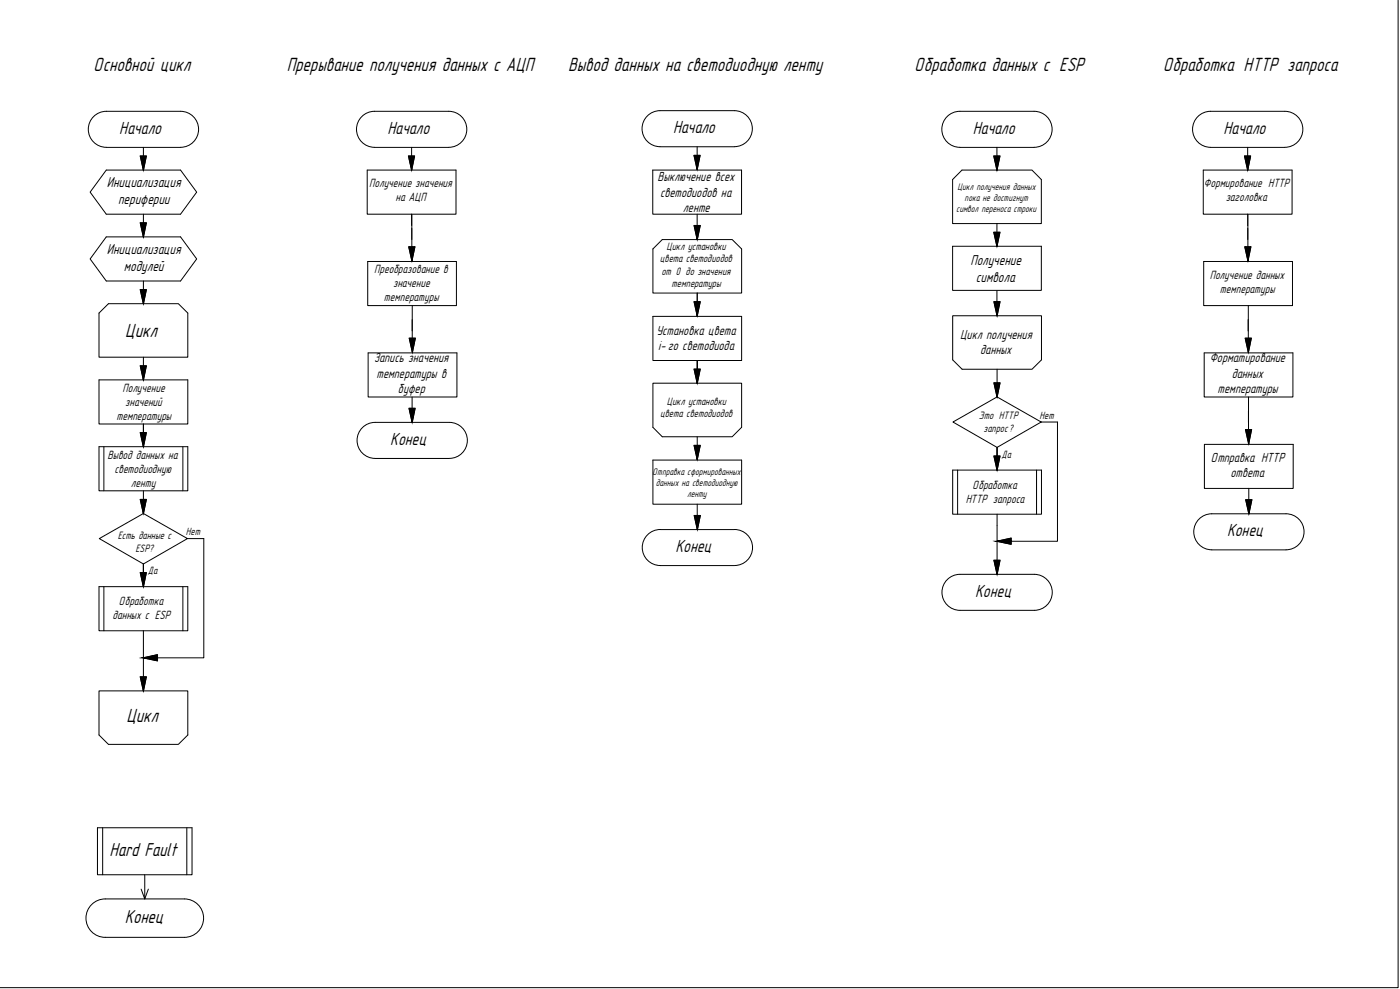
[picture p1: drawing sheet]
<svg xmlns="http://www.w3.org/2000/svg" width="841mm" height="594mm" viewBox="0 0 841 594" stroke-linecap="round" stroke-linejoin="round" font-family="sans-serif">
<!-- layer: Tonk -->
<g fill="none" stroke="#000" stroke-width=".6">
<path d="M396 66h45a11 11 0 0 1 11 11 11 11 0 0 1-11 11h-45M397 66a11 11 0 0 0-11 11 11 11 0 0 0 11 11M64 89h44M64 88a11 11 0 0 1-11-10 11 11 0 0 1 11-11h44a11 11 0 0 1 11 11 11 11 0 0 1-11 10M86 89v13M225 89h45M225 88a11 11 0 0 1-11-10 11 11 0 0 1 11-11h45a11 11 0 0 1 10 11 11 11 0 0 1-10 10M247 89v13M419 88v14M577 89h44M577 88a11 11 0 0 1-11-10 11 11 0 0 1 11-11h44a11 11 0 0 1 11 11 11 11 0 0 1-11 10M599 89v13"/>
<path d="M727 89h45M727 88a11 11 0 0 1-11-10 11 11 0 0 1 11-11h45a11 11 0 0 1 11 11 11 11 0 0 1-11 10M750 89v13M64 102h44l10 13-10 14h-44l-10-14zM221 102h53v27h-53zM392 102h53v27h-53zM572 108v26h54v-26M723 102h53v27h-53zM86 129v13M247 129v6M247 129v19M419 129v6"/>
<path d="M419 137v7M599 134v14M750 129v19M64 142h44l10 14-10 13h-44l-10-13zM221 157h53v27h-53zM247 150v7M392 150v26h54v-26M572 148h54v26h-54zM723 157h53v27h-53zM750 150v7M86 169v13M419 176v14z"/>
<path d="M599 174v7M59 188v27h54v-27M248 184v19M392 190h54v27h-54zM599 183v7M750 184v19M86 215v13M221 212h53v26h-53zM248 205v7M419 217v13zM572 216v-26h54v26M723 212h54v26h-54z"/>
<path d="M750 205v7M59 228h54v27h-54zM248 238v7M599 222v16M750 238v20M86 255v13M225 254h45a11 11 0 0 1 11 11 11 11 0 0 1-11 10h-45M225 254a11 11 0 0 0-10 11 11 11 0 0 0 10 10M248 247v7M392 257v-27h54v27M625 254l-26-16-27 16 27 15 26-15h10M750 260v7"/>
<path d="M59 268h54v27h-54zM62 268v27M110 268v27M392 276h54v27h-54zM419 262v14v-7M599 269v13zM724 267h53v26h-53zM86 295v13M572 282h54v27h-54zM575 282v27M623 282v27M750 293v7"/>
<path d="M86 308v-6v6M397 318h44M397 318a11 11 0 0 0-11 11 11 11 0 0 0 11 11M419 303v7M419 311v7M441 318a11 11 0 0 1 11 11 11 11 0 0 1-11 11M599 309v29M720 312l3-2 4-1h46a11 11 0 0 1 10 10 11 11 0 0 1-10 11h-45a11 11 0 0 1-10-6 11 11 0 0 1 2-12zM750 302v7M86 339v13zM113 324l-27-16-26 16 26 15 27-15h9M397 340h44"/>
<path d="M59 352h54v27h-54zM62 352v27M110 352v27M621 345h-44a11 11 0 0 0-11 11 11 11 0 0 0 11 11h44M621 345a11 11 0 0 1 11 11 11 11 0 0 1-11 11M86 379v36M59 442v-27h54v27M59 497h56v28h-56zM62 497v28M112 497v28M85 534l2 6 2-6M87 525v15"/>
<path d="M55 543l3-2 4-1h49a12 12 0 0 1 11 12 12 12 0 0 1-11 11h-48a12 12 0 0 1-10-7 12 12 0 0 1 2-13z"/>
</g>
<!-- layer: 0 -->
<path d="M840 0v593h-840M572 108l6-6h42l6 6M392 150l6-6h42l6 6M59 188l6-6h42l6 6M572 216l6 6h42l6-6M392 257l6 5h42l6-5M635 254v71h-36M122 324v71h-36M59 442l6 5h42l6-5" fill="none" stroke="#000" stroke-width=".6"/>
<!-- layer: Format -->
<g fill="#000" stroke="#000" stroke-width=".6">
<path d="M84 94h4l-2 8zM245 94h4l-2 8zM417 93h4l-2 9zM597 94h4l-2 8zM748 94h3l-1 8zM84 134h4l-2 8zM417 135h4l-2 9zM597 140h4l-2 8zM246 148h3l-2 9zM748 148h3l-1 9zM84 174h4l-2 8zM417 181h4l-2 9z"/>
<path d="M597 181h4l-2 9zM84 220h4l-2 8zM246 203h3l-1 9zM748 203h4l-2 9zM417 222h4l-2 8zM597 230h4l-2 8zM84 260h4l-2 8zM246 245h3l-1 9zM748 258h4l-2 9zM417 268h4l-2 8zM597 274h4l-2 8zM84 300h4l-2 8z"/>
<path d="M417 310h4l-2 8zM748 300h4l-2 9zM597 337h4l-2 8zM84 344h4l-2 8zM84 407h4l-2 8z"/>
<path d="M599 325l8-2v2zM599 325l8 2v-2z"/>
<path d="M86 395l9-2v2zM86 395l9 2v-2z"/>
</g>
<g fill="none" stroke="#000" stroke-width=".72">
<path d="M84 94h4l-2 8zM245 94h4l-2 8zM417 93h4l-2 9zM597 94h4l-2 8zM748 94h3l-1 8zM84 134h4l-2 8zM417 135h4l-2 9zM597 140h4l-2 8zM246 148h3l-2 9zM748 148h3l-1 9zM84 174h4l-2 8zM417 181h4l-2 9z"/>
<path d="M597 181h4l-2 9zM84 220h4l-2 8zM246 203h3l-1 9zM748 203h4l-2 9zM417 222h4l-2 8zM597 230h4l-2 8zM84 260h4l-2 8zM246 245h3l-1 9zM748 258h4l-2 9zM417 268h4l-2 8zM597 274h4l-2 8zM84 300h4l-2 8z"/>
<path d="M417 310h4l-2 8zM748 300h4l-2 9zM597 337h4l-2 8zM599 325l8-2v4zM84 344h4l-2 8zM86 395l9-2v4zM84 407h4l-2 8z"/>
</g>
<g font-size="12">
<text x="56" y="43">Основной цикл</text>
<text x="172" y="43">Прерывание получения данных с АЦП</text>
<text x="341" y="43">Вывод данных на светодиодную ленту</text>
<text x="549" y="43">Обработка данных с ESP</text>
<text x="699" y="43">Обработка HTTP запроса</text>
<text x="75" y="202">Цикл</text>
<text x="76" y="433">Цикл</text>
</g>
<g font-size="11.8">
<text x="66" y="514">Hard Fault</text>
<text x="75" y="554">Конец</text>
</g>
<g font-size="11">
<text x="72" y="80">Начало</text>
<text x="233" y="80">Начало</text>
<text x="404" y="80">Начало</text>
<text x="584" y="80">Начало</text>
<text x="735" y="80">Начало</text>
<text x="234" y="267">Конец</text>
<text x="737" y="322">Конец</text>
<text x="406" y="332">Конец</text>
<text x="586" y="359">Конец</text>
</g>
<g font-size="9">
<text x="64" y="112">Инициализация</text>
<text x="71" y="122">периферии</text>
<text x="64" y="152">Инициализация</text>
<text x="583" y="159">Получение</text>
<text x="74" y="163">модулей</text>
<text x="586" y="169">символа</text>
</g>
<g font-size="8.2">
<text x="395" y="109">Выключение всех</text>
<text x="397" y="118">светодиодов на</text>
<text x="410" y="127">ленте</text>
<text x="394" y="201">Установка цвета</text>
<text x="577" y="203">Цикл получения</text>
<text x="395" y="210">i- го светодиода</text>
<text x="589" y="213">данных</text>
<text x="225" y="218">Запись значения</text>
<text x="727" y="218">Форматирование</text>
<text x="226" y="227">температуры в</text>
<text x="740" y="227">данных</text>
<text x="239" y="236">буфер</text>
<text x="731" y="236">температуры</text>
<text x="727" y="278">Отправка HTTP</text>
<text x="739" y="287">ответа</text>
</g>
<g font-size="7.5">
<text x="222" y="113">Получение значения</text>
<text x="723" y="113">Формирование HTTP</text>
<text x="238" y="121">на АЦП</text>
<text x="736" y="121">заголовка</text>
<text x="225" y="164">Преобразование в</text>
<text x="727" y="168">Получение данных</text>
<text x="236" y="172">значение</text>
<text x="733" y="176">температуры</text>
<text x="231" y="181">температуры</text>
<text x="74" y="236">Получение</text>
<text x="75" y="244">значений</text>
<text x="70" y="252">температуры</text>
<text x="65" y="276">Вывод данных на</text>
<text x="69" y="284">светодиодную</text>
<text x="79" y="292">ленту</text>
<text x="584" y="294">Обработка</text>
<text x="580" y="302">HTTP запроса</text>
<text x="71" y="364">Обработка</text>
<text x="68" y="372">данных с ESP</text>
</g>
<g font-size="6.7">
<text x="400" y="150">Цикл установки</text>
<text x="396" y="157">цвета светодиодов</text>
<text x="397" y="165">от 0 до значения</text>
<text x="403" y="172">температуры</text>
<text x="401" y="243">Цикл установки</text>
<text x="397" y="251">цвета светодиодов</text>
<text x="588" y="252">Это HTTP</text>
<text x="591" y="259">запрос?</text>
<text x="71" y="324">Есть данные с</text>
<text x="81" y="331">ESP?</text>
</g>
<g font-size="6.6">
<text x="625" y="251">Нет</text>
<text x="602" y="275">Да</text>
<text x="112" y="321">Нет</text>
<text x="89" y="345">Да</text>
</g>
<g font-size="6">
<text x="575" y="114">Цикл получения данных</text>
<text x="580" y="121">пока не достигнут</text>
<text x="574" y="127">символ переноса строки</text>
<text x="392" y="285">Отправка сформированных</text>
<text x="394" y="292">данных на светодиодную</text>
<text x="413" y="298">ленту</text>
</g>
</svg>
